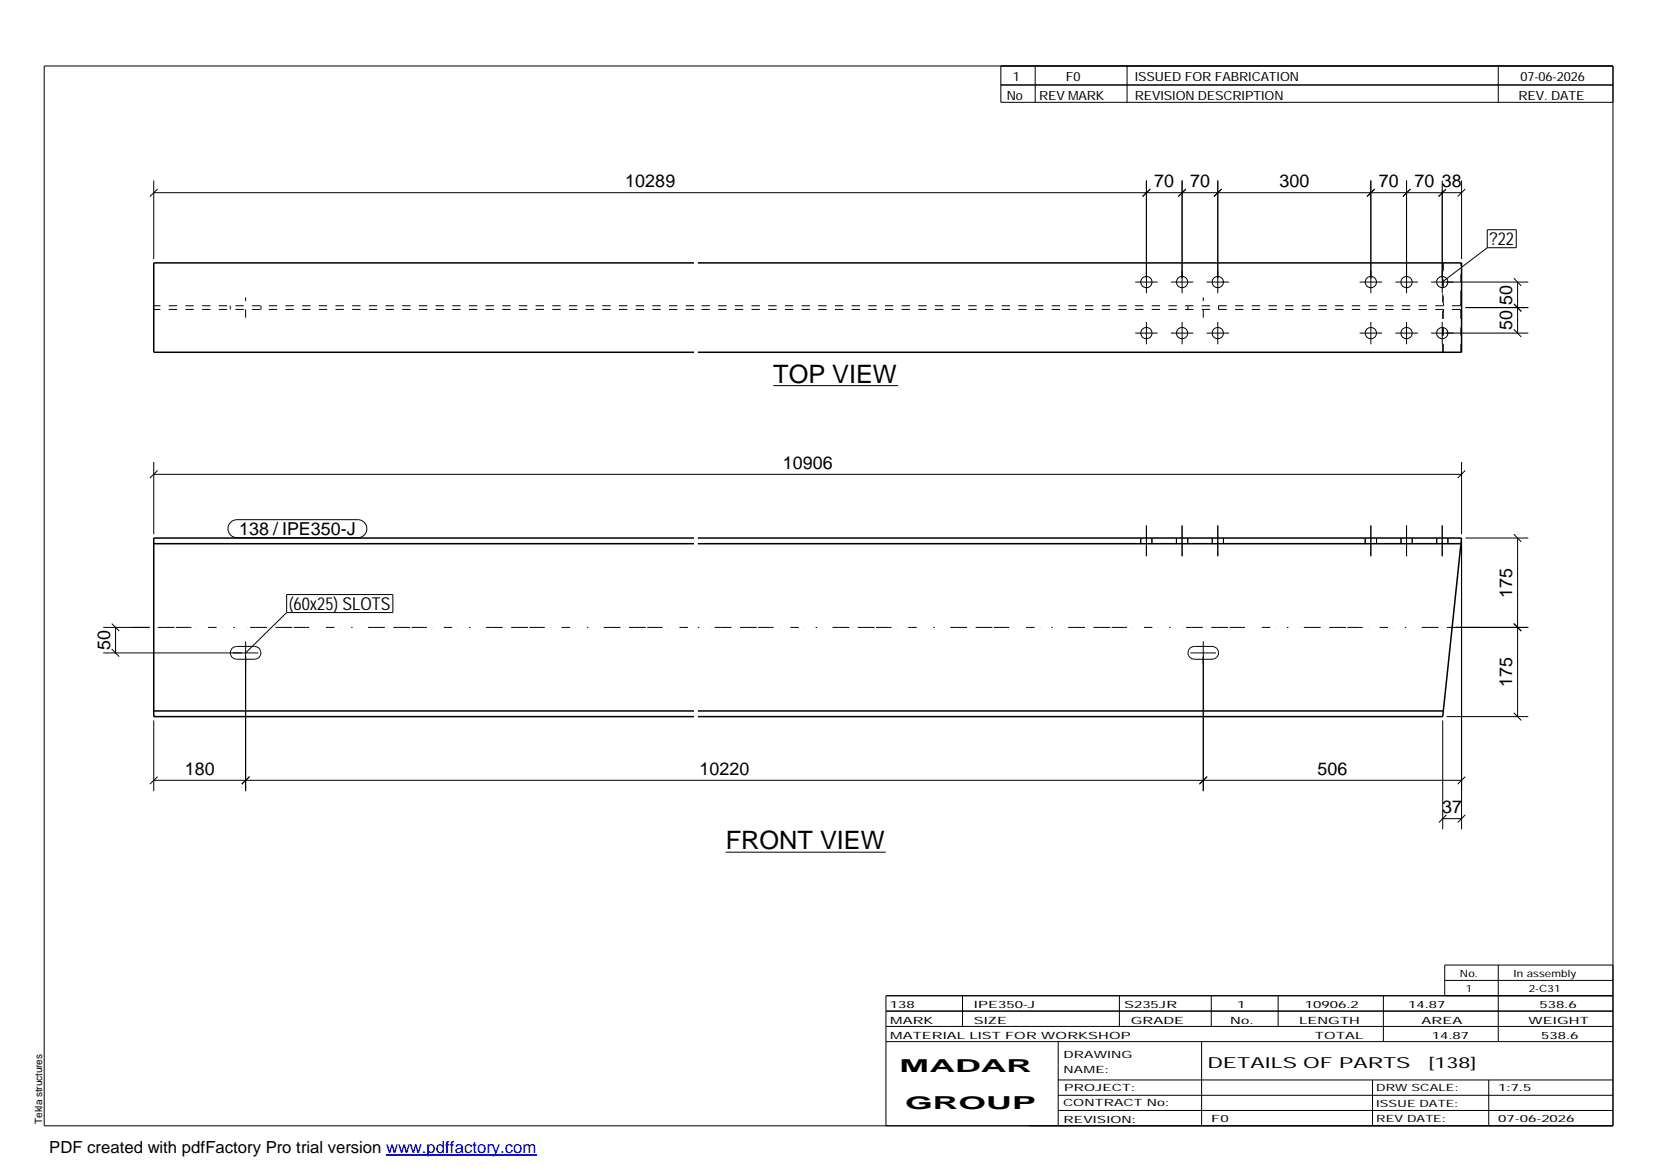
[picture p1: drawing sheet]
<svg xmlns="http://www.w3.org/2000/svg" width="420mm" height="297mm" viewBox="0 0 420 297" stroke-linecap="round" stroke-linejoin="round" font-family="sans-serif">
<g fill="none" stroke="#000" stroke-width=".25">
<path d="M11.2 16.7h398.3v269.1h-398.3zM254.1 16.7v9.3h155.4M262.8 16.7v9.3M286.1 16.7v9.3M380.4 16.7v9.3M254.1 21.6h155.4M39 45.8v20M39 48.9h332.1M40 48l-1.9 1.9M291 45.8v28.7M292 48l-1.9 1.9M300.1 45.8v28.7"/>
<path d="M301.1 48l-2 1.9M309.2 45.8v28.7M310.1 48l-1.9 1.9M348 45.8v28.7M349 48l-2 1.9M357.1 45.8v28.7M358.1 48l-1.9 1.9M366.1 45.8v28.7M367.1 48l-1.9 1.9M371.1 45.8v20M372 48l-1.9 1.9M377.6 58.3h7.3v4.6h-7.3z"/>
<path d="M288.2 71.6h5.7M297.3 71.6h5.6M306.3 71.6h5.7M345.2 71.6h5.7M354.2 71.6h5.8M363.3 71.6h24.7M372 78.1h16M377.6 62.9l-11.5 8.7M384.3 77.1l1.9 2-1.6-1.7M384.3 70.6l1.9 2M385.3 71.6v13M196.3 97.9h31.7"/>
<path d="M288.2 84.6h5.7M291 81.7v5.7M297.3 84.6h5.6M300.1 81.7v5.7M306.3 84.6h5.7M309.2 81.7v5.7M345.2 84.6h5.7M348 81.7v5.7M354.2 84.6h5.8M357.1 81.7v5.7M363.3 84.6h24.7M366.1 81.7v5.7"/>
<path d="M384.3 83.6l1.9 1.9M39 117.3v18.3M40 119.5l-1.9 1.9M371.1 117.3v18.3M372 119.5l-1.9 1.9M39 120.4h332.1M58.5 132.6l.8-.5 .9-.2h30.6a2.29 2.29 0 0 1 2.3 2.3 2.29 2.29 0 0 1-2.3 2.3h-30.6a2.27 2.27 0 0 1-2.2-1.4 2.27 2.27 0 0 1 .5-2.5zM289.6 136.6v1.4M291 133.4v7.8M292.4 136.6v1.4M298.7 136.6v1.4M300.1 133.4v7.8"/>
<path d="M301.5 136.6v1.4M307.8 136.6v1.4M309.2 133.4v7.8M310.6 136.6v1.4M346.6 136.6v1.4M348 133.4v7.8M349.5 136.6v1.4M355.7 136.6v1.4M357.1 133.4v7.8M358.5 136.6v1.4M364.7 136.6v1.4M366.1 133.4v7.8"/>
<path d="M367.6 136.6v1.4M371.1 137.6v73M372 136.6h16M384.3 135.6l1.9 2M385.3 136.6v45.3M26.2 159.3h11.9M28.4 158.3l1.9 1.9M29.3 159.3v6.5M72.8 150.9h26.9v4.6h-26.9zM72.8 155.5l-10.4 10.3M369.6 159.3h18.4M384.3 158.3l1.9 1.9"/>
<path d="M26.2 165.8h39.4M28.4 164.8l1.9 1.9M58.9 164.6l1.2-.5h4.5a1.63 1.63 0 0 1 1.7 1.6 1.63 1.63 0 0 1-1.7 1.7h-4.5a1.65 1.65 0 0 1-1.5-1.1 1.65 1.65 0 0 1 .3-1.7zM62.4 162.8v38.1M302 164.6l1.2-.5h4.5a1.63 1.63 0 0 1 1.7 1.6 1.63 1.63 0 0 1-1.7 1.7h-4.5a1.65 1.65 0 0 1-1.5-1.1 1.65 1.65 0 0 1 .3-1.7zM302.2 165.8h6.5M305.5 162.8v38.1M39 182.9v18M39 198.1h332.1M40 197.2l-1.9 1.9M63.3 197.2l-1.9 1.9M306.5 197.2l-2 1.9"/>
<path d="M366.3 182.9v27.7M367.2 181.9h20.8M372 197.2l-1.9 1.9M384.3 181l1.9 1.9M184.2 216.4h40.7M366.3 207.8h4.8M367.2 206.9l-1.9 1.9M372 206.9l-1.9 1.9M224.9 256.7h184.6M244.3 252.8v7.8M284.2 252.8v7.8M307.5 252.8v7.8"/>
<path d="M324.5 252.8v7.8M351.2 252.8v11.6M366.8 248.9h42.7M380.4 245v19.4M409.5 245h-42.7v7.8M409.5 252.8h-184.6v33M224.9 264.4h184.6M224.9 260.6h184.6M268.6 264.4v21.4M268.6 274.2h140.9M268.6 278.1h140.9M305.1 264.4v21.4"/>
<path d="M348.4 274.2v11.6M378 274.2v11.6M268.6 281.9h140.9"/>
<circle cx="291" cy="71.6" r="1.43"/>
<circle cx="300.1" cy="71.6" r="1.43"/>
<circle cx="309.2" cy="71.6" r="1.42"/>
<circle cx="348" cy="71.6" r="1.43"/>
<circle cx="357.1" cy="71.6" r="1.42"/>
<circle cx="366.2" cy="71.6" r="1.42"/>
<circle cx="291" cy="84.6" r="1.43"/>
<circle cx="300.1" cy="84.6" r="1.43"/>
<circle cx="309.2" cy="84.6" r="1.42"/>
<circle cx="348" cy="84.6" r="1.43"/>
<circle cx="357.1" cy="84.6" r="1.42"/>
<circle cx="366.2" cy="84.6" r="1.42"/>
</g>
<path d="M176.2 66.7h-137.2v22.7h137.2M177.2 66.7h193.9v22.7h-193.9M39 138h137.2M176.2 136.6h-137.2v45.3h137.2M177.2 136.6h193.9l-.2 1.4M177.2 138h193.7M370.9 138l-4.6 43.9h-189.1M39 180.5h137.2M177.2 180.5h189.2" fill="none" stroke="#000" stroke-width=".38"/>
<g fill="none" stroke="#000" stroke-width=".25" stroke-dasharray="2.1 2.1" stroke-linecap="butt">
<path d="M58.5 77.6v1M66.3 77.6v1M176.2 78.6h-137.2M176.2 77.6h-137.2M301.6 77.6v1M309.4 77.6v1M366.4 66.7v9.2M366.4 75.9v.7M366.4 76.6v.6M366.4 79.6v.6M366.4 77.2l.1 .3M366.4 79v.6"/>
<path d="M366.5 77.5l.1 .1M366.5 78.7l-.1 .3M366.6 78.6l-.1 .1M370.7 78.6h-193.5M370.7 77.6h-193.5M370.7 77.6l.1-.1M370.8 77.5v-.3M370.8 78.7l-.1-.1M370.8 77.2l.1-.6M370.8 79v-.3M370.9 75.9v-9.2M370.9 76.6v-.7"/>
<path d="M370.9 79.6l-.1-.6M62.4 80.7v-5.2M305.5 80.7v-5.2M366.3 89.4v-22.7M366.4 89.4v-9.2M370.9 89.4v-9.2M370.9 80.2v-.6M366.4 180.4v.1"/>
</g>
<path d="M29.3 159.3h146.9M177.2 159.3h201.2" fill="none" stroke="#000" stroke-width=".25" stroke-dasharray=".4 3.2 0 .7 1.4 0 2.8 .7 0 1.4 1.4 0 2.8" stroke-linecap="butt"/>
<path d="M98 293.3h38.2" fill="none" stroke="#00f" stroke-width=".3"/>
<g font-size="6.4">
<text x="196.3" y="97.2">TOP VIEW</text>
<text x="184.2" y="215.6">FRONT VIEW</text>
</g>
<g font-size="4.5">
<text x="158.7" y="47.5">10289</text>
<text x="293" y="47.5">70</text>
<text x="302.1" y="47.5">70</text>
<text x="324.8" y="47.5">300</text>
<text x="350.1" y="47.5">70</text>
<text x="359.1" y="47.5">70</text>
<text x="366.1" y="47.5">38</text>
<text x="378.2" y="62.3">?22</text>
<text x="383.9" y="77.4" transform="rotate(-90 383.9 77.4)">50</text>
<text x="383.9" y="83.8" transform="rotate(-90 383.9 83.8)">50</text>
<text x="198.7" y="119">10906</text>
<text x="60.7" y="135.9">138 / IPE350-J</text>
<text x="73.3" y="154.9">(60x25) SLOTS</text>
<text x="383.9" y="151.7" transform="rotate(-90 383.9 151.7)">175</text>
<text x="27.9" y="165" transform="rotate(-90 27.9 165)">50</text>
<text x="383.9" y="174.4" transform="rotate(-90 383.9 174.4)">175</text>
<text x="46.9" y="196.7">180</text>
<text x="177.6" y="196.7">10220</text>
<text x="334.5" y="196.7">506</text>
<text x="366.1" y="206.4">37</text>
<text x="228.4" y="272.3">MADAR</text>
<text x="229.8" y="281.6">GROUP</text>
</g>
<text font-size="4.2" x="12.5" y="292.7">PDF created with pdfFactory Pro trial version www.pdffactory.com</text>
<g font-size="3.9">
<text x="306.5" y="271.3">DETAILS OF PARTS</text>
<text x="362.7" y="271.3">[138]</text>
</g>
<g font-size="3.2">
<text x="257.1" y="20.5">1</text>
<text x="270.6" y="20.5">F0</text>
<text x="288.1" y="20.5">ISSUED FOR FABRICATION</text>
<text x="386" y="20.5">07-06-2026</text>
<text x="255.6" y="25.5">No</text>
<text x="263.8" y="25.5">REV MARK</text>
<text x="288.1" y="25.5">REVISION DESCRIPTION</text>
<text x="385.5" y="25.5">REV. DATE</text>
</g>
<g font-size="2.5">
<text x="370.6" y="247.9">No.</text>
<text x="372.1" y="251.8">1</text>
<text x="384.3" y="247.9">In assembly</text>
<text x="388.1" y="251.8">2-C31</text>
<text x="225.9" y="255.9">138</text>
<text x="247.3" y="255.9">IPE350-J</text>
<text x="285.4" y="255.9">S235JR</text>
<text x="314.1" y="255.9">1</text>
<text x="331.3" y="255.9">10906.2</text>
<text x="357.5" y="255.9">14.87</text>
<text x="390.8" y="255.9">538.6</text>
<text x="226" y="263.7">MATERIAL LIST FOR WORKSHOP</text>
<text x="226" y="259.9">MARK</text>
<text x="247.2" y="259.9">SIZE</text>
<text x="287.1" y="259.9">GRADE</text>
<text x="312.3" y="259.9">No.</text>
<text x="329.8" y="259.9">LENGTH</text>
<text x="333.8" y="263.7">TOTAL</text>
<text x="360.9" y="259.9">AREA</text>
<text x="363.5" y="263.7">14.87</text>
<text x="388.1" y="259.9">WEIGHT</text>
<text x="391.3" y="263.7">538.6</text>
<text x="270" y="268.5">DRAWING</text>
<text x="270" y="272.5">NAME:</text>
<text x="269.9" y="280.9">CONTRACT No:</text>
<text x="270.2" y="277">PROJECT:</text>
<text x="349.4" y="277.1">DRW SCALE:</text>
<text x="349.4" y="281">ISSUE DATE:</text>
<text x="380.4" y="277.1">1:7.5</text>
<text x="10.7" y="285.4" transform="rotate(-90 10.7 285.4)">Tekla structures</text>
<text x="270" y="285">REVISION:</text>
<text x="307.5" y="284.8">F0</text>
<text x="349.4" y="284.8">REV DATE:</text>
<text x="380.4" y="284.8">07-06-2026</text>
</g>
</svg>
